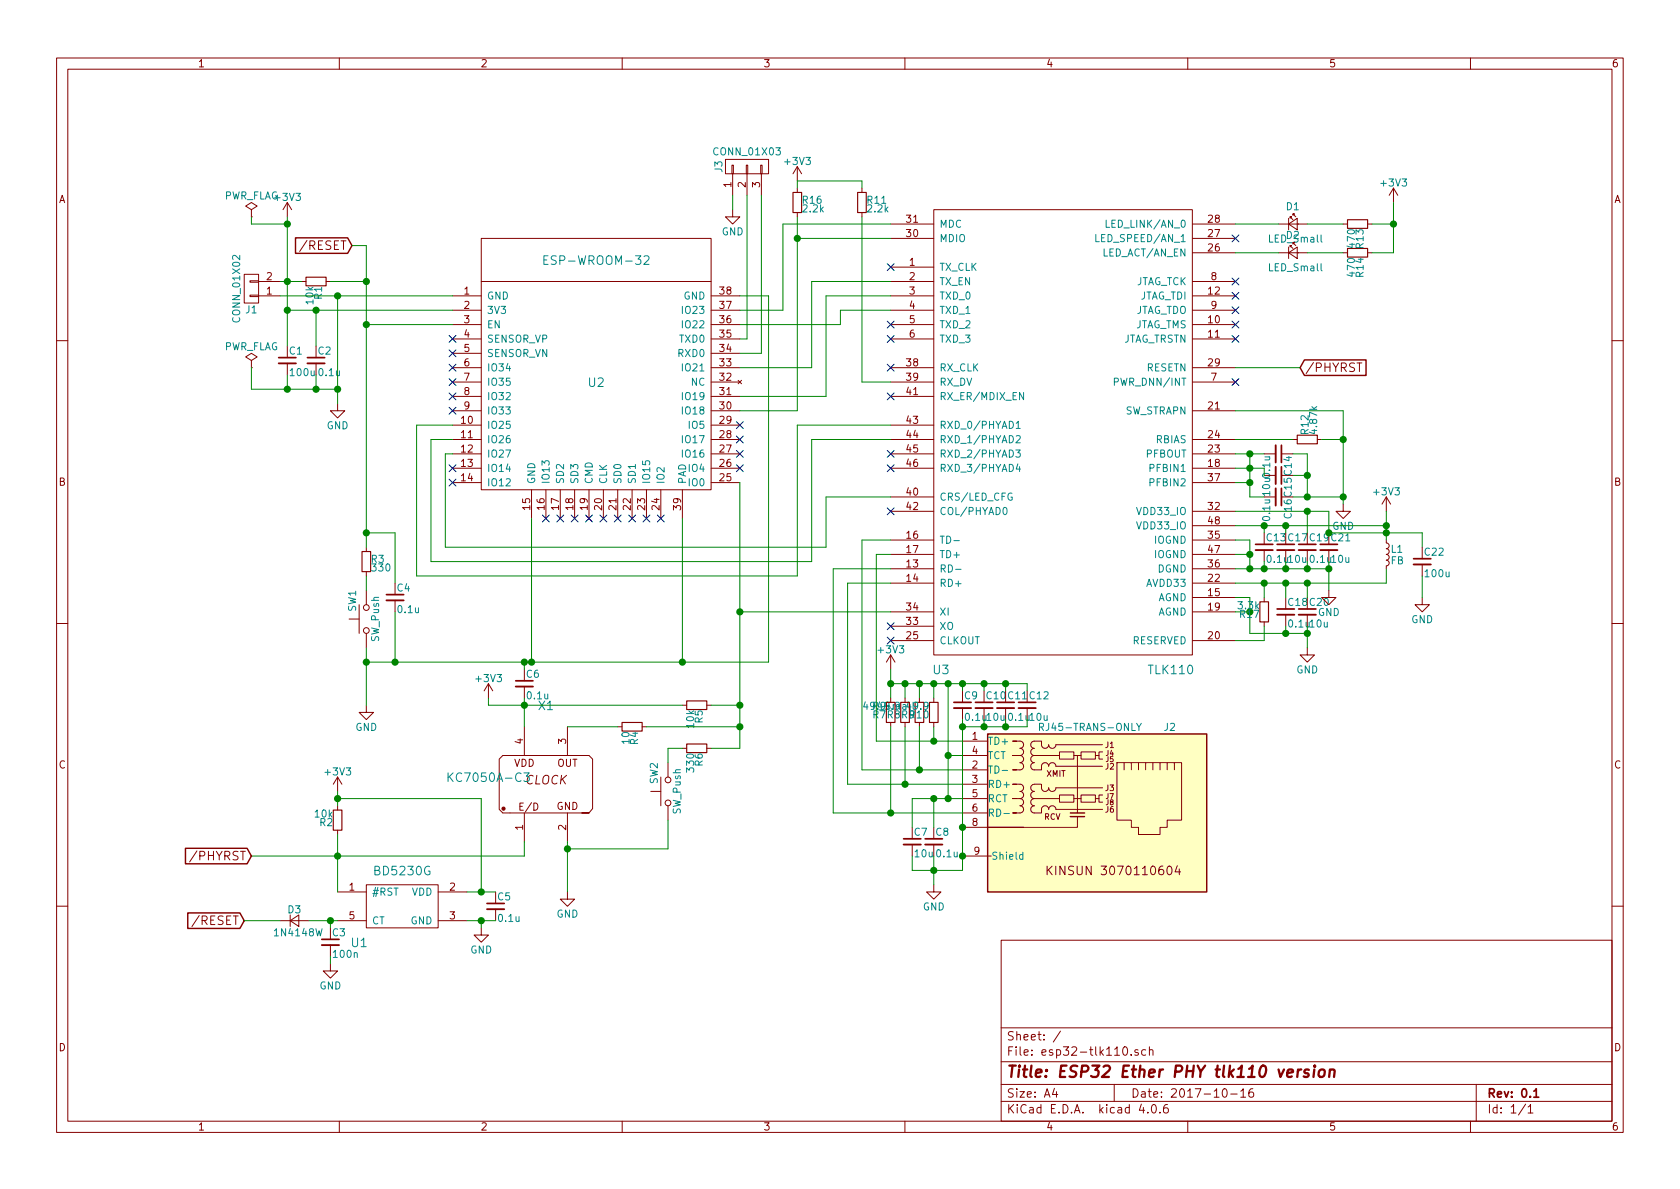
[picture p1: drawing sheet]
EESchema Schematic File Version 2
LIBS:power
LIBS:device
LIBS:transistors
LIBS:conn
LIBS:linear
LIBS:regul
LIBS:74xx
LIBS:cmos4000
LIBS:adc-dac
LIBS:memory
LIBS:xilinx
LIBS:microcontrollers
LIBS:dsp
LIBS:microchip
LIBS:analog_switches
LIBS:motorola
LIBS:texas
LIBS:intel
LIBS:audio
LIBS:interface
LIBS:digital-audio
LIBS:philips
LIBS:display
LIBS:cypress
LIBS:siliconi
LIBS:opto
LIBS:atmel
LIBS:contrib
LIBS:valves
LIBS:esp-wroom-32
LIBS:tlk110
LIBS:switches
LIBS:kc7050a
LIBS:rj45-trans-only
LIBS:bd5230g
LIBS:esp32-tlk110-cache
EELAYER 25 0
EELAYER END
$Descr A4 11693 8268
encoding utf-8
Sheet 1 1
Title "ESP32 Ether PHY tlk110 version"
Date "2017-10-16"
Rev "0.1"
Comp ""
Comment1 ""
Comment2 ""
Comment3 ""
Comment4 ""
$EndDescr
$Comp
L ESP-WROOM-32 U2
U 1 1
P 4150 2650
F 0 "U2" H 4150 2650 60  0000 C CNN
F 1 "ESP-WROOM-32" H 4150 3500 60  0000 C CNN
F 2 "esp32-tlk110:ESP32-WROOM-fixed" H 4150 2650 60  0001 C CNN
F 3 "" H 4150 2650 60  0001 C CNN
	1    4150 2650
	1    0    0    -1  
$EndComp
$Comp
L TLK110 U3
U 1 1
P 7400 3000
F 0 "U3" H 6550 1350 60  0000 C CNN
F 1 "TLK110" H 8150 1350 60  0000 C CNN
F 2 "Housings_QFP:LQFP-48_7x7mm_Pitch0.5mm" H 7400 3000 60  0001 C CNN
F 3 "" H 7400 3000 60  0000 C CNN
	1    7400 3000
	1    0    0    -1  
$EndComp
NoConn ~ 6200 1850
NoConn ~ 6200 2250
NoConn ~ 6200 2350
NoConn ~ 6200 2550
NoConn ~ 6200 2750
NoConn ~ 8600 1950
NoConn ~ 8600 2050
NoConn ~ 8600 2150
NoConn ~ 8600 2250
NoConn ~ 8600 2350
NoConn ~ 3900 3600
NoConn ~ 4000 3600
NoConn ~ 4100 3600
NoConn ~ 4200 3600
NoConn ~ 4300 3600
NoConn ~ 4400 3600
NoConn ~ 6200 3150
NoConn ~ 6200 3250
$Comp
L CONN_01X02 J1
U 1 1
P 1750 2000
F 0 "J1" H 1750 2150 50  0000 C CNN
F 1 "CONN_01X02" V 1850 2000 50  0000 C CNN
F 2 "Pin_Headers:Pin_Header_Straight_1x02_Pitch2.54mm" H 1750 2000 50  0001 C CNN
F 3 "" H 1750 2000 50  0001 C CNN
	1    1750 2000
	-1   0    0    1   
$EndComp
$Comp
L R_Small R1
U 1 1
P 2200 1950
F 0 "R1" H 2230 1970 50  0000 L CNN
F 1 "10k" H 2230 1910 50  0000 L CNN
F 2 "Resistors_SMD:R_0603" H 2200 1950 50  0001 C CNN
F 3 "" H 2200 1950 50  0001 C CNN
	1    2200 1950
	0    1    1    0   
$EndComp
$Comp
L R_Small R3
U 1 1
P 2550 3900
F 0 "R3" H 2580 3920 50  0000 L CNN
F 1 "330" H 2580 3860 50  0000 L CNN
F 2 "Resistors_SMD:R_0603" H 2550 3900 50  0001 C CNN
F 3 "" H 2550 3900 50  0001 C CNN
	1    2550 3900
	1    0    0    -1  
$EndComp
$Comp
L SW_Push SW1
U 1 1
P 2550 4300
F 0 "SW1" H 2600 4400 50  0000 L CNN
F 1 "SW_Push" H 2550 4240 50  0000 C CNN
F 2 "esp32-tlk110:LS6J2M" H 2550 4500 50  0001 C CNN
F 3 "" H 2550 4500 50  0001 C CNN
	1    2550 4300
	0    -1   -1   0   
$EndComp
$Comp
L C_Small C4
U 1 1
P 2750 4150
F 0 "C4" H 2760 4220 50  0000 L CNN
F 1 "0.1u" H 2760 4070 50  0000 L CNN
F 2 "Capacitors_SMD:C_0603" H 2750 4150 50  0001 C CNN
F 3 "" H 2750 4150 50  0001 C CNN
	1    2750 4150
	1    0    0    -1  
$EndComp
$Comp
L GND #PWR01
U 1 1
P 2550 4900
F 0 "#PWR01" H 2550 4650 50  0001 C CNN
F 1 "GND" H 2550 4750 50  0000 C CNN
F 2 "" H 2550 4900 50  0001 C CNN
F 3 "" H 2550 4900 50  0001 C CNN
	1    2550 4900
	1    0    0    -1  
$EndComp
$Comp
L C_Small C1
U 1 1
P 2000 2500
F 0 "C1" H 2010 2570 50  0000 L CNN
F 1 "100u" H 2010 2420 50  0000 L CNN
F 2 "Capacitors_SMD:C_1210" H 2000 2500 50  0001 C CNN
F 3 "" H 2000 2500 50  0001 C CNN
	1    2000 2500
	1    0    0    -1  
$EndComp
$Comp
L C_Small C2
U 1 1
P 2200 2500
F 0 "C2" H 2210 2570 50  0000 L CNN
F 1 "0.1u" H 2210 2420 50  0000 L CNN
F 2 "Capacitors_SMD:C_0603" H 2200 2500 50  0001 C CNN
F 3 "" H 2200 2500 50  0001 C CNN
	1    2200 2500
	1    0    0    -1  
$EndComp
$Comp
L GND #PWR02
U 1 1
P 2350 2800
F 0 "#PWR02" H 2350 2550 50  0001 C CNN
F 1 "GND" H 2350 2650 50  0000 C CNN
F 2 "" H 2350 2800 50  0001 C CNN
F 3 "" H 2350 2800 50  0001 C CNN
	1    2350 2800
	1    0    0    -1  
$EndComp
$Comp
L +3V3 #PWR03
U 1 1
P 2000 1500
F 0 "#PWR03" H 2000 1350 50  0001 C CNN
F 1 "+3V3" H 2000 1640 50  0000 C CNN
F 2 "" H 2000 1500 50  0001 C CNN
F 3 "" H 2000 1500 50  0001 C CNN
	1    2000 1500
	1    0    0    -1  
$EndComp
$Comp
L PWR_FLAG #FLG04
U 1 1
P 1750 1500
F 0 "#FLG04" H 1750 1575 50  0001 C CNN
F 1 "PWR_FLAG" H 1750 1650 50  0000 C CNN
F 2 "" H 1750 1500 50  0001 C CNN
F 3 "" H 1750 1500 50  0001 C CNN
	1    1750 1500
	1    0    0    -1  
$EndComp
$Comp
L PWR_FLAG #FLG05
U 1 1
P 1750 2550
F 0 "#FLG05" H 1750 2625 50  0001 C CNN
F 1 "PWR_FLAG" H 1750 2700 50  0000 C CNN
F 2 "" H 1750 2550 50  0001 C CNN
F 3 "" H 1750 2550 50  0001 C CNN
	1    1750 2550
	1    0    0    -1  
$EndComp
NoConn ~ 3150 2350
NoConn ~ 3150 2450
NoConn ~ 8600 1650
$Comp
L KC7050A-C3 X1
U 1 1
P 3800 5450
F 0 "X1" H 3800 6000 60  0000 C CNN
F 1 "KC7050A-C3" H 3400 5500 60  0000 C CNN
F 2 "esp32-tlk110:kyocera_kc7050a_c5" H 3800 5450 60  0001 C CNN
F 3 "" H 3800 5450 60  0001 C CNN
	1    3800 5450
	1    0    0    -1  
$EndComp
$Comp
L R_Small R4
U 1 1
P 4400 5050
F 0 "R4" H 4430 5070 50  0000 L CNN
F 1 "10" H 4430 5010 50  0000 L CNN
F 2 "Resistors_SMD:R_0603" H 4400 5050 50  0001 C CNN
F 3 "" H 4400 5050 50  0001 C CNN
	1    4400 5050
	0    1    1    0   
$EndComp
$Comp
L R_Small R5
U 1 1
P 4850 4900
F 0 "R5" H 4880 4920 50  0000 L CNN
F 1 "10k" H 4880 4860 50  0000 L CNN
F 2 "Resistors_SMD:R_0603" H 4850 4900 50  0001 C CNN
F 3 "" H 4850 4900 50  0001 C CNN
	1    4850 4900
	0    1    1    0   
$EndComp
$Comp
L +3V3 #PWR06
U 1 1
P 3400 4850
F 0 "#PWR06" H 3400 4700 50  0001 C CNN
F 1 "+3V3" H 3400 4990 50  0000 C CNN
F 2 "" H 3400 4850 50  0001 C CNN
F 3 "" H 3400 4850 50  0001 C CNN
	1    3400 4850
	1    0    0    -1  
$EndComp
$Comp
L SW_Push SW2
U 1 1
P 4650 5500
F 0 "SW2" H 4700 5600 50  0000 L CNN
F 1 "SW_Push" H 4650 5440 50  0000 C CNN
F 2 "esp32-tlk110:LS6J2M" H 4650 5700 50  0001 C CNN
F 3 "" H 4650 5700 50  0001 C CNN
	1    4650 5500
	0    -1   -1   0   
$EndComp
$Comp
L R_Small R6
U 1 1
P 4850 5200
F 0 "R6" H 4880 5220 50  0000 L CNN
F 1 "330" H 4880 5160 50  0000 L CNN
F 2 "Resistors_SMD:R_0603" H 4850 5200 50  0001 C CNN
F 3 "" H 4850 5200 50  0001 C CNN
	1    4850 5200
	0    1    1    0   
$EndComp
$Comp
L GND #PWR07
U 1 1
P 3950 6200
F 0 "#PWR07" H 3950 5950 50  0001 C CNN
F 1 "GND" H 3950 6050 50  0000 C CNN
F 2 "" H 3950 6200 50  0001 C CNN
F 3 "" H 3950 6200 50  0001 C CNN
	1    3950 6200
	1    0    0    -1  
$EndComp
$Comp
L C_Small C6
U 1 1
P 3650 4750
F 0 "C6" H 3660 4820 50  0000 L CNN
F 1 "0.1u" H 3660 4670 50  0000 L CNN
F 2 "Capacitors_SMD:C_0603" H 3650 4750 50  0001 C CNN
F 3 "" H 3650 4750 50  0001 C CNN
	1    3650 4750
	1    0    0    -1  
$EndComp
$Comp
L RJ45-TRANS-ONLY J2
U 1 1
P 8000 5650
F 0 "J2" H 8100 6250 50  0000 L CNN
F 1 "RJ45-TRANS-ONLY" H 7950 6250 50  0000 R CNN
F 2 "esp32-tlk110:RJ45_Trans_Only" H 8000 5650 50  0001 C CNN
F 3 "" H 8000 5650 50  0001 C CNN
	1    8000 5650
	1    0    0    -1  
$EndComp
NoConn ~ 6200 4350
NoConn ~ 6200 4450
$Comp
L R_Small R9
U 1 1
P 6400 4950
F 0 "R9" H 6430 4970 50  0000 L CNN
F 1 "R_Small" H 6430 4910 50  0000 L CNN
F 2 "Resistors_SMD:R_0603" H 6400 4950 50  0001 C CNN
F 3 "" H 6400 4950 50  0001 C CNN
	1    6400 4950
	-1   0    0    1   
$EndComp
$Comp
L R_Small R10
U 1 1
P 6500 4950
F 0 "R10" H 6530 4970 50  0000 L CNN
F 1 "49.9" H 6530 4910 50  0000 L CNN
F 2 "Resistors_SMD:R_0603" H 6500 4950 50  0001 C CNN
F 3 "" H 6500 4950 50  0001 C CNN
	1    6500 4950
	-1   0    0    1   
$EndComp
$Comp
L R_Small R8
U 1 1
P 6300 4950
F 0 "R8" H 6330 4970 50  0000 L CNN
F 1 "49.9" H 6330 4910 50  0000 L CNN
F 2 "Resistors_SMD:R_0603" H 6300 4950 50  0001 C CNN
F 3 "" H 6300 4950 50  0001 C CNN
	1    6300 4950
	-1   0    0    1   
$EndComp
$Comp
L R_Small R7
U 1 1
P 6200 4950
F 0 "R7" H 6230 4970 50  0000 L CNN
F 1 "49.9" H 6230 4910 50  0000 L CNN
F 2 "Resistors_SMD:R_0603" H 6200 4950 50  0001 C CNN
F 3 "" H 6200 4950 50  0001 C CNN
	1    6200 4950
	-1   0    0    1   
$EndComp
$Comp
L +3V3 #PWR08
U 1 1
P 6200 4650
F 0 "#PWR08" H 6200 4500 50  0001 C CNN
F 1 "+3V3" H 6200 4790 50  0000 C CNN
F 2 "" H 6200 4650 50  0001 C CNN
F 3 "" H 6200 4650 50  0001 C CNN
	1    6200 4650
	1    0    0    -1  
$EndComp
$Comp
L C_Small C9
U 1 1
P 6700 4900
F 0 "C9" H 6710 4970 50  0000 L CNN
F 1 "0.1u" H 6710 4820 50  0000 L CNN
F 2 "Capacitors_SMD:C_0603" H 6700 4900 50  0001 C CNN
F 3 "" H 6700 4900 50  0001 C CNN
	1    6700 4900
	1    0    0    -1  
$EndComp
$Comp
L C_Small C10
U 1 1
P 6850 4900
F 0 "C10" H 6860 4970 50  0000 L CNN
F 1 "10u" H 6860 4820 50  0000 L CNN
F 2 "Capacitors_SMD:C_0603" H 6850 4900 50  0001 C CNN
F 3 "" H 6850 4900 50  0001 C CNN
	1    6850 4900
	1    0    0    -1  
$EndComp
$Comp
L C_Small C11
U 1 1
P 7000 4900
F 0 "C11" H 7010 4970 50  0000 L CNN
F 1 "0.1u" H 7010 4820 50  0000 L CNN
F 2 "Capacitors_SMD:C_0603" H 7000 4900 50  0001 C CNN
F 3 "" H 7000 4900 50  0001 C CNN
	1    7000 4900
	1    0    0    -1  
$EndComp
$Comp
L C_Small C12
U 1 1
P 7150 4900
F 0 "C12" H 7160 4970 50  0000 L CNN
F 1 "10u" H 7160 4820 50  0000 L CNN
F 2 "Capacitors_SMD:C_0603" H 7150 4900 50  0001 C CNN
F 3 "" H 7150 4900 50  0001 C CNN
	1    7150 4900
	1    0    0    -1  
$EndComp
$Comp
L C_Small C7
U 1 1
P 6350 5850
F 0 "C7" H 6360 5920 50  0000 L CNN
F 1 "10u" H 6360 5770 50  0000 L CNN
F 2 "Capacitors_SMD:C_0603" H 6350 5850 50  0001 C CNN
F 3 "" H 6350 5850 50  0001 C CNN
	1    6350 5850
	1    0    0    -1  
$EndComp
$Comp
L C_Small C8
U 1 1
P 6500 5850
F 0 "C8" H 6510 5920 50  0000 L CNN
F 1 "0.1u" H 6510 5770 50  0000 L CNN
F 2 "Capacitors_SMD:C_0603" H 6500 5850 50  0001 C CNN
F 3 "" H 6500 5850 50  0001 C CNN
	1    6500 5850
	1    0    0    -1  
$EndComp
$Comp
L GND #PWR09
U 1 1
P 6500 6150
F 0 "#PWR09" H 6500 5900 50  0001 C CNN
F 1 "GND" H 6500 6000 50  0000 C CNN
F 2 "" H 6500 6150 50  0001 C CNN
F 3 "" H 6500 6150 50  0001 C CNN
	1    6500 6150
	1    0    0    -1  
$EndComp
$Comp
L C_Small C18
U 1 1
P 8950 4250
F 0 "C18" H 8960 4320 50  0000 L CNN
F 1 "0.1u" H 8960 4170 50  0000 L CNN
F 2 "Capacitors_SMD:C_0603" H 8950 4250 50  0001 C CNN
F 3 "" H 8950 4250 50  0001 C CNN
	1    8950 4250
	1    0    0    -1  
$EndComp
$Comp
L C_Small C20
U 1 1
P 9100 4250
F 0 "C20" H 9110 4320 50  0000 L CNN
F 1 "10u" H 9110 4170 50  0000 L CNN
F 2 "Capacitors_SMD:C_0603" H 9100 4250 50  0001 C CNN
F 3 "" H 9100 4250 50  0001 C CNN
	1    9100 4250
	1    0    0    -1  
$EndComp
$Comp
L C_Small C13
U 1 1
P 8800 3800
F 0 "C13" H 8810 3870 50  0000 L CNN
F 1 "0.1u" H 8810 3720 50  0000 L CNN
F 2 "Capacitors_SMD:C_0603" H 8800 3800 50  0001 C CNN
F 3 "" H 8800 3800 50  0001 C CNN
	1    8800 3800
	1    0    0    -1  
$EndComp
$Comp
L C_Small C17
U 1 1
P 8950 3800
F 0 "C17" H 8960 3870 50  0000 L CNN
F 1 "10u" H 8960 3720 50  0000 L CNN
F 2 "Capacitors_SMD:C_0603" H 8950 3800 50  0001 C CNN
F 3 "" H 8950 3800 50  0001 C CNN
	1    8950 3800
	1    0    0    -1  
$EndComp
$Comp
L C_Small C19
U 1 1
P 9100 3800
F 0 "C19" H 9110 3870 50  0000 L CNN
F 1 "0.1u" H 9110 3720 50  0000 L CNN
F 2 "Capacitors_SMD:C_0603" H 9100 3800 50  0001 C CNN
F 3 "" H 9100 3800 50  0001 C CNN
	1    9100 3800
	1    0    0    -1  
$EndComp
$Comp
L C_Small C21
U 1 1
P 9250 3800
F 0 "C21" H 9260 3870 50  0000 L CNN
F 1 "10u" H 9260 3720 50  0000 L CNN
F 2 "Capacitors_SMD:C_0603" H 9250 3800 50  0001 C CNN
F 3 "" H 9250 3800 50  0001 C CNN
	1    9250 3800
	1    0    0    -1  
$EndComp
$Comp
L GND #PWR010
U 1 1
P 9250 4100
F 0 "#PWR010" H 9250 3850 50  0001 C CNN
F 1 "GND" H 9250 3950 50  0000 C CNN
F 2 "" H 9250 4100 50  0001 C CNN
F 3 "" H 9250 4100 50  0001 C CNN
	1    9250 4100
	1    0    0    -1  
$EndComp
$Comp
L GND #PWR011
U 1 1
P 9100 4500
F 0 "#PWR011" H 9100 4250 50  0001 C CNN
F 1 "GND" H 9100 4350 50  0000 C CNN
F 2 "" H 9100 4500 50  0001 C CNN
F 3 "" H 9100 4500 50  0001 C CNN
	1    9100 4500
	1    0    0    -1  
$EndComp
$Comp
L C_Small C14
U 1 1
P 8900 3150
F 0 "C14" H 8910 3220 50  0000 L CNN
F 1 "0.1u" H 8910 3070 50  0000 L CNN
F 2 "Capacitors_SMD:C_0603" H 8900 3150 50  0001 C CNN
F 3 "" H 8900 3150 50  0001 C CNN
	1    8900 3150
	0    1    1    0   
$EndComp
$Comp
L C_Small C15
U 1 1
P 8900 3300
F 0 "C15" H 8910 3370 50  0000 L CNN
F 1 "10u" H 8910 3220 50  0000 L CNN
F 2 "Capacitors_SMD:C_0603" H 8900 3300 50  0001 C CNN
F 3 "" H 8900 3300 50  0001 C CNN
	1    8900 3300
	0    1    1    0   
$EndComp
$Comp
L C_Small C16
U 1 1
P 8900 3450
F 0 "C16" H 8910 3520 50  0000 L CNN
F 1 "0.1u" H 8910 3370 50  0000 L CNN
F 2 "Capacitors_SMD:C_0603" H 8900 3450 50  0001 C CNN
F 3 "" H 8900 3450 50  0001 C CNN
	1    8900 3450
	0    1    1    0   
$EndComp
$Comp
L GND #PWR012
U 1 1
P 9350 3500
F 0 "#PWR012" H 9350 3250 50  0001 C CNN
F 1 "GND" H 9350 3350 50  0000 C CNN
F 2 "" H 9350 3500 50  0001 C CNN
F 3 "" H 9350 3500 50  0001 C CNN
	1    9350 3500
	1    0    0    -1  
$EndComp
$Comp
L R_Small R12
U 1 1
P 9100 3050
F 0 "R12" H 9130 3070 50  0000 L CNN
F 1 "4.87k" H 9130 3010 50  0000 L CNN
F 2 "Resistors_SMD:R_0603" H 9100 3050 50  0001 C CNN
F 3 "" H 9100 3050 50  0001 C CNN
	1    9100 3050
	0    -1   -1   0   
$EndComp
Text GLabel 2450 1700 0    60   Input ~ 0
/RESET
Text GLabel 9050 2550 2    60   Input ~ 0
/PHYRST
NoConn ~ 8600 2650
$Comp
L R_Small R13
U 1 1
P 9450 1550
F 0 "R13" H 9480 1570 50  0000 L CNN
F 1 "470" H 9480 1510 50  0000 L CNN
F 2 "Resistors_SMD:R_0603" H 9450 1550 50  0001 C CNN
F 3 "" H 9450 1550 50  0001 C CNN
	1    9450 1550
	0    1    1    0   
$EndComp
$Comp
L R_Small R14
U 1 1
P 9450 1750
F 0 "R14" H 9480 1770 50  0000 L CNN
F 1 "470" H 9480 1710 50  0000 L CNN
F 2 "Resistors_SMD:R_0603" H 9450 1750 50  0001 C CNN
F 3 "" H 9450 1750 50  0001 C CNN
	1    9450 1750
	0    1    1    0   
$EndComp
$Comp
L +3V3 #PWR013
U 1 1
P 9700 1400
F 0 "#PWR013" H 9700 1250 50  0001 C CNN
F 1 "+3V3" H 9700 1540 50  0000 C CNN
F 2 "" H 9700 1400 50  0001 C CNN
F 3 "" H 9700 1400 50  0001 C CNN
	1    9700 1400
	1    0    0    -1  
$EndComp
$Comp
L LED_Small D1
U 1 1
P 9000 1550
F 0 "D1" H 8950 1675 50  0000 L CNN
F 1 "LED_Small" H 8825 1450 50  0000 L CNN
F 2 "Diodes_SMD:D_0603" V 9000 1550 50  0001 C CNN
F 3 "" V 9000 1550 50  0001 C CNN
	1    9000 1550
	1    0    0    -1  
$EndComp
$Comp
L LED_Small D2
U 1 1
P 9000 1750
F 0 "D2" H 8950 1875 50  0000 L CNN
F 1 "LED_Small" H 8825 1650 50  0000 L CNN
F 2 "Diodes_SMD:D_0603" V 9000 1750 50  0001 C CNN
F 3 "" V 9000 1750 50  0001 C CNN
	1    9000 1750
	1    0    0    -1  
$EndComp
$Comp
L BD5230G U1
U 1 1
P 2800 6300
F 0 "U1" H 2500 6050 60  0000 C CNN
F 1 "BD5230G" H 2800 6550 60  0000 C CNN
F 2 "TO_SOT_Packages_SMD:SOT-23-5_HandSoldering" H 2800 6300 60  0001 C CNN
F 3 "" H 2800 6300 60  0001 C CNN
	1    2800 6300
	1    0    0    -1  
$EndComp
$Comp
L R_Small R2
U 1 1
P 2350 5700
F 0 "R2" H 2380 5720 50  0000 L CNN
F 1 "10k" H 2380 5660 50  0000 L CNN
F 2 "Resistors_SMD:R_0603" H 2350 5700 50  0001 C CNN
F 3 "" H 2350 5700 50  0001 C CNN
	1    2350 5700
	-1   0    0    1   
$EndComp
$Comp
L GND #PWR014
U 1 1
P 3350 6450
F 0 "#PWR014" H 3350 6200 50  0001 C CNN
F 1 "GND" H 3350 6300 50  0000 C CNN
F 2 "" H 3350 6450 50  0001 C CNN
F 3 "" H 3350 6450 50  0001 C CNN
	1    3350 6450
	1    0    0    -1  
$EndComp
$Comp
L +3V3 #PWR015
U 1 1
P 2350 5500
F 0 "#PWR015" H 2350 5350 50  0001 C CNN
F 1 "+3V3" H 2350 5640 50  0000 C CNN
F 2 "" H 2350 5500 50  0001 C CNN
F 3 "" H 2350 5500 50  0001 C CNN
	1    2350 5500
	1    0    0    -1  
$EndComp
$Comp
L C_Small C5
U 1 1
P 3450 6300
F 0 "C5" H 3460 6370 50  0000 L CNN
F 1 "0.1u" H 3460 6220 50  0000 L CNN
F 2 "Capacitors_SMD:C_0603" H 3450 6300 50  0001 C CNN
F 3 "" H 3450 6300 50  0001 C CNN
	1    3450 6300
	1    0    0    -1  
$EndComp
$Comp
L C_Small C3
U 1 1
P 2300 6550
F 0 "C3" H 2310 6620 50  0000 L CNN
F 1 "100n" H 2310 6470 50  0000 L CNN
F 2 "Capacitors_SMD:C_0603" H 2300 6550 50  0001 C CNN
F 3 "" H 2300 6550 50  0001 C CNN
	1    2300 6550
	1    0    0    -1  
$EndComp
$Comp
L GND #PWR016
U 1 1
P 2300 6700
F 0 "#PWR016" H 2300 6450 50  0001 C CNN
F 1 "GND" H 2300 6550 50  0000 C CNN
F 2 "" H 2300 6700 50  0001 C CNN
F 3 "" H 2300 6700 50  0001 C CNN
	1    2300 6700
	1    0    0    -1  
$EndComp
NoConn ~ 5150 2950
NoConn ~ 5150 3050
NoConn ~ 5150 3150
NoConn ~ 5150 3250
NoConn ~ 4600 3600
NoConn ~ 4500 3600
NoConn ~ 3800 3600
NoConn ~ 3150 3350
NoConn ~ 3150 3250
NoConn ~ 3150 2850
NoConn ~ 3150 2750
NoConn ~ 3150 2650
NoConn ~ 3150 2550
$Comp
L CONN_01X03 J3
U 1 1
P 5200 1150
F 0 "J3" H 5200 1350 50  0000 C CNN
F 1 "CONN_01X03" V 5300 1150 50  0000 C CNN
F 2 "Pin_Headers:Pin_Header_Straight_1x03_Pitch2.00mm" H 5200 1150 50  0001 C CNN
F 3 "" H 5200 1150 50  0001 C CNN
	1    5200 1150
	0    -1   -1   0   
$EndComp
$Comp
L GND #PWR017
U 1 1
P 5100 1450
F 0 "#PWR017" H 5100 1200 50  0001 C CNN
F 1 "GND" H 5100 1300 50  0000 C CNN
F 2 "" H 5100 1450 50  0001 C CNN
F 3 "" H 5100 1450 50  0001 C CNN
	1    5100 1450
	1    0    0    -1  
$EndComp
$Comp
L +3V3 #PWR018
U 1 1
P 9650 3550
F 0 "#PWR018" H 9650 3400 50  0001 C CNN
F 1 "+3V3" H 9650 3690 50  0000 C CNN
F 2 "" H 9650 3550 50  0001 C CNN
F 3 "" H 9650 3550 50  0001 C CNN
	1    9650 3550
	1    0    0    -1  
$EndComp
$Comp
L L_Small L1
U 1 1
P 9650 3850
F 0 "L1" H 9680 3890 50  0000 L CNN
F 1 "FB" H 9680 3810 50  0000 L CNN
F 2 "Resistors_SMD:R_1210_HandSoldering" H 9650 3850 50  0001 C CNN
F 3 "" H 9650 3850 50  0001 C CNN
	1    9650 3850
	1    0    0    -1  
$EndComp
$Comp
L C_Small C22
U 1 1
P 9900 3900
F 0 "C22" H 9910 3970 50  0000 L CNN
F 1 "100u" H 9910 3820 50  0000 L CNN
F 2 "Resistors_SMD:R_1210_HandSoldering" H 9900 3900 50  0001 C CNN
F 3 "" H 9900 3900 50  0001 C CNN
	1    9900 3900
	1    0    0    -1  
$EndComp
$Comp
L GND #PWR019
U 1 1
P 9900 4150
F 0 "#PWR019" H 9900 3900 50  0001 C CNN
F 1 "GND" H 9900 4000 50  0000 C CNN
F 2 "" H 9900 4150 50  0001 C CNN
F 3 "" H 9900 4150 50  0001 C CNN
	1    9900 4150
	1    0    0    -1  
$EndComp
Wire Wire Line
	5150 2750 5750 2750
Wire Wire Line
	5750 2750 5750 2050
Wire Wire Line
	5750 2050 6200 2050
Wire Wire Line
	5150 2250 5850 2250
Wire Wire Line
	5850 2250 5850 2150
Wire Wire Line
	5850 2150 6200 2150
Wire Wire Line
	5150 2550 5650 2550
Wire Wire Line
	5650 2550 5650 1950
Wire Wire Line
	5650 1950 6200 1950
Wire Wire Line
	3150 2950 2900 2950
Wire Wire Line
	2900 2950 2900 4000
Wire Wire Line
	2900 4000 5550 4000
Wire Wire Line
	5550 4000 5550 2950
Wire Wire Line
	5550 2950 6200 2950
Wire Wire Line
	3150 3050 3000 3050
Wire Wire Line
	3000 3050 3000 3900
Wire Wire Line
	3000 3900 5650 3900
Wire Wire Line
	5650 3900 5650 3050
Wire Wire Line
	5650 3050 6200 3050
Wire Wire Line
	5550 2850 5150 2850
Wire Wire Line
	5550 1500 5550 2850
Wire Wire Line
	5550 1650 6200 1650
Wire Wire Line
	6200 1550 5450 1550
Wire Wire Line
	5450 1550 5450 2150
Wire Wire Line
	5450 2150 5150 2150
Wire Wire Line
	1950 2050 3150 2050
Wire Wire Line
	1950 1950 2100 1950
Wire Wire Line
	2000 1500 2000 2400
Wire Wire Line
	2550 1700 2550 3800
Wire Wire Line
	2000 2150 3150 2150
Connection ~ 2000 1950
Connection ~ 2000 2150
Wire Wire Line
	2550 4000 2550 4100
Wire Wire Line
	2550 3700 2750 3700
Wire Wire Line
	2750 3700 2750 4050
Connection ~ 2550 3700
Wire Wire Line
	2550 4600 5350 4600
Wire Wire Line
	2550 4500 2550 4900
Wire Wire Line
	4750 4600 4750 3600
Wire Wire Line
	2750 4250 2750 4600
Connection ~ 2750 4600
Wire Wire Line
	3150 2250 2550 2250
Wire Wire Line
	2300 1950 2550 1950
Connection ~ 2550 2250
Wire Wire Line
	2200 2150 2200 2400
Connection ~ 2200 2150
Wire Wire Line
	2350 2050 2350 2800
Connection ~ 2350 2050
Wire Wire Line
	1750 2700 2350 2700
Wire Wire Line
	2000 2700 2000 2600
Connection ~ 2350 2700
Wire Wire Line
	2200 2600 2200 2700
Connection ~ 2200 2700
Wire Wire Line
	1750 2550 1750 2700
Connection ~ 2000 2700
Wire Wire Line
	1750 1500 1750 1550
Wire Wire Line
	1750 1550 2000 1550
Connection ~ 2000 1550
Connection ~ 2550 4600
Wire Wire Line
	3700 3600 3700 4600
Connection ~ 3700 4600
Wire Wire Line
	6200 3850 6100 3850
Wire Wire Line
	6100 3850 6100 5150
Wire Wire Line
	6100 5150 6700 5150
Wire Wire Line
	6000 5350 6700 5350
Wire Wire Line
	6000 5350 6000 3750
Wire Wire Line
	6000 3750 6200 3750
Wire Wire Line
	6200 4050 5900 4050
Wire Wire Line
	5900 4050 5900 5450
Wire Wire Line
	5900 5450 6700 5450
Wire Wire Line
	6200 3950 5800 3950
Wire Wire Line
	5800 3950 5800 5650
Wire Wire Line
	5800 5650 6700 5650
Wire Wire Line
	5150 2050 5350 2050
Wire Wire Line
	5350 2050 5350 4600
Connection ~ 4750 4600
Wire Wire Line
	5150 3350 5150 5200
Wire Wire Line
	3950 5050 4300 5050
Wire Wire Line
	5150 5050 4500 5050
Wire Wire Line
	6200 4250 5150 4250
Connection ~ 5150 4250
Wire Wire Line
	3400 4850 3400 4900
Wire Wire Line
	3400 4900 4750 4900
Wire Wire Line
	3650 4850 3650 5050
Connection ~ 3650 4900
Wire Wire Line
	4950 4900 5150 4900
Connection ~ 5150 4900
Wire Wire Line
	4750 5200 4650 5200
Wire Wire Line
	4650 5200 4650 5300
Wire Wire Line
	5150 5200 4950 5200
Connection ~ 5150 5050
Wire Wire Line
	4650 5700 4650 5900
Wire Wire Line
	4650 5900 3950 5900
Wire Wire Line
	3950 5850 3950 6200
Connection ~ 3950 5900
Wire Wire Line
	3650 4650 3650 4600
Connection ~ 3650 4600
Wire Wire Line
	6200 4750 7150 4750
Wire Wire Line
	6400 4850 6400 4750
Wire Wire Line
	6500 4750 6500 4850
Connection ~ 6500 4750
Wire Wire Line
	6200 4650 6200 4850
Connection ~ 6400 4750
Wire Wire Line
	6300 4850 6300 4750
Connection ~ 6300 4750
Wire Wire Line
	6200 5050 6200 5650
Connection ~ 6200 5650
Wire Wire Line
	6300 5050 6300 5450
Connection ~ 6300 5450
Wire Wire Line
	6400 5050 6400 5350
Connection ~ 6400 5350
Wire Wire Line
	6500 5050 6500 5150
Connection ~ 6500 5150
Wire Wire Line
	6600 5550 6600 4750
Wire Wire Line
	6600 5250 6700 5250
Wire Wire Line
	6350 5550 6700 5550
Connection ~ 6600 5250
Connection ~ 6200 4750
Wire Wire Line
	6350 5550 6350 5750
Connection ~ 6600 5550
Wire Wire Line
	6500 5550 6500 5750
Connection ~ 6500 5550
Wire Wire Line
	7150 4750 7150 4800
Connection ~ 6600 4750
Wire Wire Line
	7000 4750 7000 4800
Connection ~ 7000 4750
Wire Wire Line
	6850 4800 6850 4750
Connection ~ 6850 4750
Wire Wire Line
	6700 4800 6700 4750
Connection ~ 6700 4750
Wire Wire Line
	7150 5050 7150 5000
Wire Wire Line
	6700 5050 7150 5050
Wire Wire Line
	6700 6050 6700 5000
Connection ~ 6700 5050
Connection ~ 6700 5750
Wire Wire Line
	6350 5950 6350 6050
Wire Wire Line
	6350 6050 6700 6050
Wire Wire Line
	6500 5950 6500 6150
Connection ~ 6500 6050
Connection ~ 6700 5950
Wire Wire Line
	6850 5000 6850 5050
Connection ~ 6850 5050
Wire Wire Line
	7000 5000 7000 5050
Connection ~ 7000 5050
Wire Wire Line
	8600 4050 9650 4050
Connection ~ 8950 4050
Wire Wire Line
	9100 3550 9100 3700
Wire Wire Line
	9250 3550 9250 3700
Wire Wire Line
	8600 3650 9650 3650
Wire Wire Line
	8800 3650 8800 3700
Wire Wire Line
	8950 3650 8950 3700
Connection ~ 8800 3650
Wire Wire Line
	8600 3550 9250 3550
Connection ~ 9100 3550
Wire Wire Line
	8950 4050 8950 4150
Wire Wire Line
	9100 4050 9100 4150
Wire Wire Line
	8600 3750 8700 3750
Wire Wire Line
	8700 3750 8700 3950
Wire Wire Line
	8600 3950 9250 3950
Wire Wire Line
	8600 3850 8700 3850
Connection ~ 8700 3850
Connection ~ 8700 3950
Wire Wire Line
	8800 3900 8800 3950
Connection ~ 8800 3950
Wire Wire Line
	8950 3900 8950 3950
Connection ~ 8950 3950
Wire Wire Line
	8600 4150 8700 4150
Wire Wire Line
	8700 4150 8700 4400
Wire Wire Line
	8700 4250 8600 4250
Wire Wire Line
	8700 4400 9100 4400
Wire Wire Line
	9100 4350 9100 4500
Connection ~ 8700 4250
Wire Wire Line
	8950 4350 8950 4400
Connection ~ 8950 4400
Connection ~ 9100 4400
Wire Wire Line
	8600 3150 8800 3150
Wire Wire Line
	8700 3150 8700 3450
Wire Wire Line
	8700 3350 8600 3350
Wire Wire Line
	8600 3250 8800 3250
Connection ~ 8700 3250
Connection ~ 8700 3150
Wire Wire Line
	8800 3250 8800 3300
Wire Wire Line
	8700 3450 8800 3450
Connection ~ 8700 3350
Wire Wire Line
	9000 3150 9100 3150
Wire Wire Line
	9100 3150 9100 3450
Wire Wire Line
	9350 3450 9000 3450
Wire Wire Line
	9000 3300 9100 3300
Connection ~ 9100 3300
Wire Wire Line
	9350 2850 9350 3500
Connection ~ 9100 3450
Wire Wire Line
	8600 3050 9000 3050
Wire Wire Line
	9200 3050 9350 3050
Connection ~ 9350 3450
Connection ~ 2550 1950
Wire Wire Line
	9050 2550 8600 2550
Wire Wire Line
	2450 1700 2550 1700
Wire Wire Line
	8600 2850 9350 2850
Wire Wire Line
	9700 1750 9550 1750
Wire Wire Line
	9700 1400 9700 1750
Wire Wire Line
	9550 1550 9700 1550
Connection ~ 9700 1550
Wire Wire Line
	9100 1550 9350 1550
Wire Wire Line
	9100 1750 9350 1750
Wire Wire Line
	8600 1550 8900 1550
Wire Wire Line
	8600 1750 8900 1750
Wire Wire Line
	2350 5800 2350 6200
Wire Wire Line
	1750 5950 3650 5950
Wire Wire Line
	3650 5950 3650 5850
Connection ~ 2350 5950
Wire Wire Line
	3250 6400 3450 6400
Wire Wire Line
	3350 6400 3350 6450
Wire Wire Line
	2350 5500 2350 5600
Wire Wire Line
	2350 5550 3350 5550
Wire Wire Line
	3350 5550 3350 6200
Wire Wire Line
	3250 6200 3450 6200
Connection ~ 2350 5550
Connection ~ 3350 6200
Connection ~ 3350 6400
Wire Wire Line
	5200 1350 5200 2350
Wire Wire Line
	5200 2350 5150 2350
Wire Wire Line
	5300 1350 5300 2450
Wire Wire Line
	5300 2450 5150 2450
Wire Wire Line
	5100 1350 5100 1450
Wire Wire Line
	9250 3700 9900 3700
Wire Wire Line
	9650 3550 9650 3750
Connection ~ 9250 3700
Connection ~ 9650 3700
Wire Wire Line
	9650 4050 9650 3950
Connection ~ 9100 4050
Wire Wire Line
	9900 3700 9900 3800
Wire Wire Line
	9900 4000 9900 4150
Connection ~ 8950 3650
Connection ~ 9650 3650
$Comp
L R_Small R16
U 1 1
P 5550 1400
F 0 "R16" H 5580 1420 50  0000 L CNN
F 1 "2.2k" H 5580 1360 50  0000 L CNN
F 2 "Resistors_SMD:R_0603" H 5550 1400 50  0001 C CNN
F 3 "" H 5550 1400 50  0001 C CNN
	1    5550 1400
	1    0    0    -1  
$EndComp
$Comp
L +3V3 #PWR020
U 1 1
P 5550 1250
F 0 "#PWR020" H 5550 1100 50  0001 C CNN
F 1 "+3V3" H 5550 1390 50  0000 C CNN
F 2 "" H 5550 1250 50  0001 C CNN
F 3 "" H 5550 1250 50  0001 C CNN
	1    5550 1250
	1    0    0    -1  
$EndComp
Connection ~ 5550 1650
Wire Wire Line
	5550 1250 5550 1300
Wire Wire Line
	3150 3150 3100 3150
Wire Wire Line
	3100 3150 3100 3800
Wire Wire Line
	3100 3800 5750 3800
Wire Wire Line
	5750 3800 5750 3450
Wire Wire Line
	5750 3450 6200 3450
Wire Wire Line
	9100 3900 9100 3950
Connection ~ 9100 3950
Wire Wire Line
	9250 3900 9250 4100
Connection ~ 9250 3950
$Comp
L R_Small R17
U 1 1
P 8800 4250
F 0 "R17" H 8830 4270 50  0000 L CNN
F 1 "3.3k" H 8830 4210 50  0000 L CNN
F 2 "Resistors_SMD:R_0603" H 8800 4250 50  0001 C CNN
F 3 "" H 8800 4250 50  0001 C CNN
	1    8800 4250
	-1   0    0    1   
$EndComp
Wire Wire Line
	8800 4150 8800 4050
Connection ~ 8800 4050
Wire Wire Line
	8800 4350 8800 4450
Wire Wire Line
	8800 4450 8600 4450
$Comp
L D_Small D3
U 1 1
P 2050 6400
F 0 "D3" H 2000 6480 50  0000 L CNN
F 1 "1N4148W" H 1900 6320 50  0000 L CNN
F 2 "Diodes_SMD:D_SOD-123" V 2050 6400 50  0001 C CNN
F 3 "" V 2050 6400 50  0001 C CNN
	1    2050 6400
	1    0    0    -1  
$EndComp
Wire Wire Line
	2150 6400 2350 6400
Wire Wire Line
	2300 6450 2300 6400
Connection ~ 2300 6400
Wire Wire Line
	2300 6650 2300 6700
Text GLabel 1700 6400 0    60   Input ~ 0
/RESET
Wire Wire Line
	1700 6400 1950 6400
$Comp
L R_Small R11
U 1 1
P 6000 1400
F 0 "R11" H 6030 1420 50  0000 L CNN
F 1 "2.2k" H 6030 1360 50  0000 L CNN
F 2 "Resistors_SMD:R_0603" H 6000 1400 50  0001 C CNN
F 3 "" H 6000 1400 50  0001 C CNN
	1    6000 1400
	1    0    0    -1  
$EndComp
Wire Wire Line
	6000 1500 6000 2650
Wire Wire Line
	6000 2650 6200 2650
Wire Wire Line
	5550 1250 6000 1250
Wire Wire Line
	6000 1250 6000 1300
Connection ~ 9350 3050
NoConn ~ 6200 3550
Text GLabel 1750 5950 0    60   Input ~ 0
/PHYRST
$EndSCHEMATC
